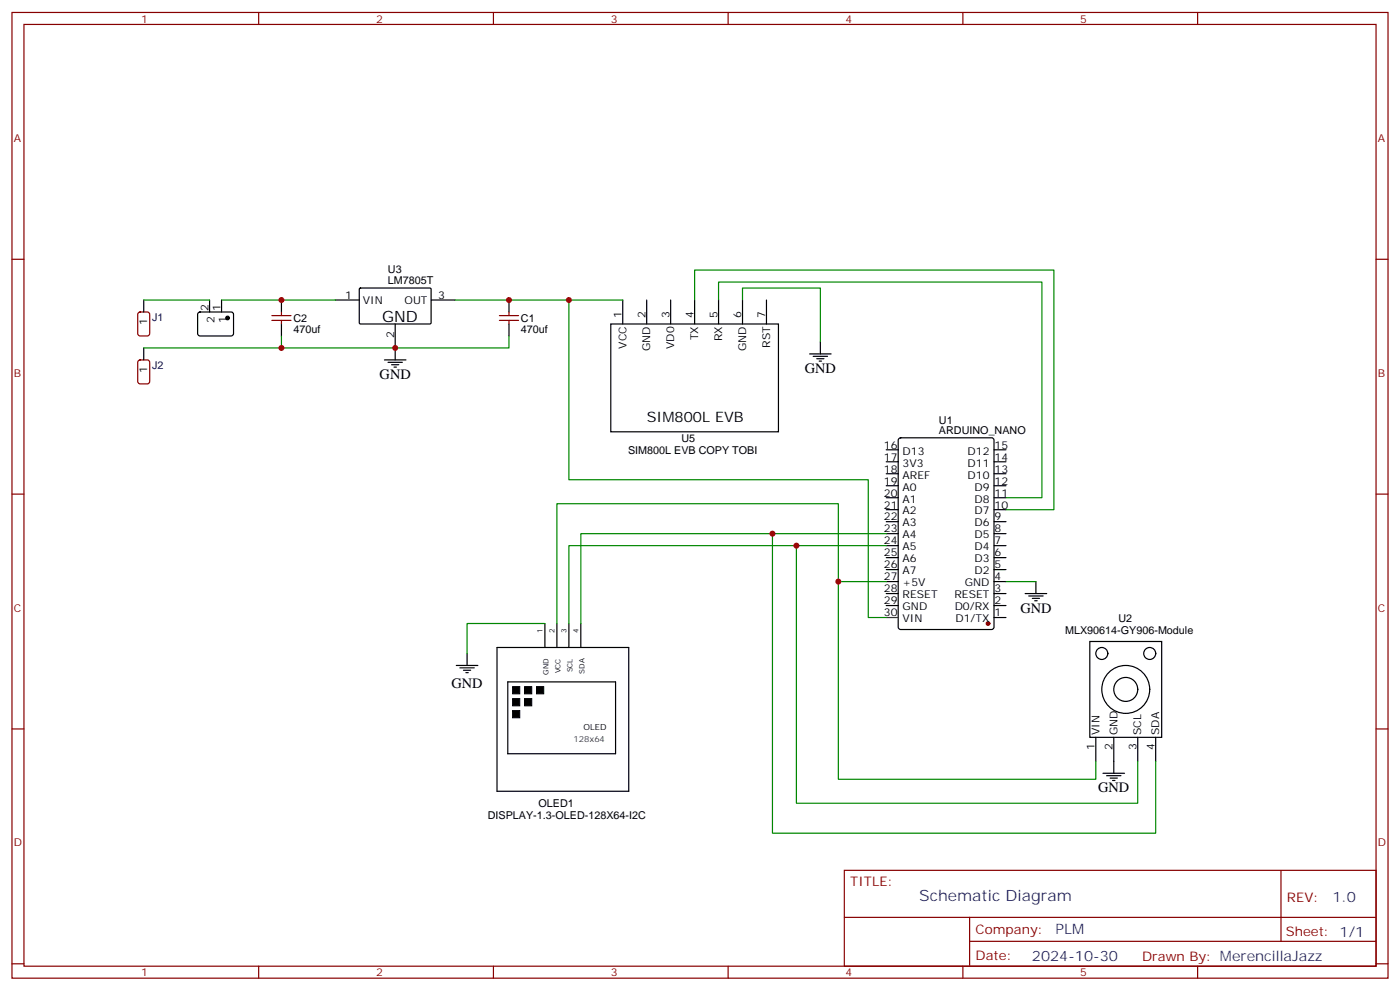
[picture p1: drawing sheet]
<svg xmlns="http://www.w3.org/2000/svg" width="412mm" height="292mm" viewBox="0 0 412 292" stroke-linecap="round" stroke-linejoin="round" font-family="sans-serif">
<g fill="none" stroke="#870000" stroke-width=".35">
<path d="M3.5 3.7h405.4v284.3h-405.4zM7.1 7.2h398.2v277.3h-398.2zM76.2 3.7v3.5M145.3 3.7v3.5M214.5 3.7v3.5M283.6 3.7v3.5M352.8 3.7v3.5M3.5 76.3h3.6M405.3 76.3h3.6M80.1 94.3h5.6M80.1 92.9h5.6M82.9 91.9v1"/>
<path d="M82.9 94.3v1.1M147.1 94.3h5.7M147.1 92.9h5.7M149.9 91.9v1M149.9 94.3v1.1M3.5 145.5h3.6M405.3 145.5h3.6M3.5 214.6h3.6M405.3 214.6h3.6M248.7 256.3h156.6v28.2h-156.6zM377.3 256.3v20.9M248.7 270.1h156.5"/>
<path d="M285.6 277.2h119.6M285.6 270.1v14.1M3.5 283.8h3.6M76.2 284.5v3.5M145.3 284.5v3.5M214.5 284.5v3.5M283.6 284.5v3.5M352.8 284.5v3.5M405.3 283.8h3.6"/>
</g>
<g fill="none" stroke="#000" stroke-width=".35">
<path d="M82.9 88.3v3.6M82.9 95.4v3.5M149.9 88.3v3.6M149.9 95.4v3.5M261.1 139.5h3.5M261.1 136h3.5M261.1 132.4h3.5M264.8 129.1l.5-.2h26.8l.7 .4v55.3l-.5 .7h-27l-.7-.4v-55.3zM292.8 139.5h3.5M292.8 136h3.5M292.8 132.4h3.5M261.1 157.1h3.5"/>
<path d="M261.1 153.6h3.5M261.1 150.1h3.5M261.1 146.5h3.5M261.1 143h3.5M292.8 157.1h3.5M292.8 153.6h3.5M292.8 150.1h3.5M292.8 146.5h3.5M292.8 143h3.5M261.1 178.3h3.5M261.1 174.8h3.5M261.1 171.2h3.5"/>
<path d="M261.1 167.7h3.5M261.1 164.2h3.5M261.1 160.7h3.5M292.8 178.3h3.5M292.8 174.8h3.5M292.8 171.2h3.5M292.8 167.7h3.5M292.8 164.2h3.5M292.8 160.7h3.5M292.8 181.8h3.5"/>
</g>
<circle cx="291" cy="183.6" r=".53" fill="#870000" stroke="#870000" stroke-width=".35"/>
<path d="M261.1 181.8h3.5" fill="none" stroke="#333" stroke-width=".35"/>
<g fill="#fff" stroke="#000" stroke-width=".35">
<path d="M321 188.9h21.2v28.2h-21.2z"/>
<circle cx="338.7" cy="192.4" r="1.76"/>
<circle cx="324.6" cy="192.4" r="1.76"/>
<circle cx="331.6" cy="203" r="7.1"/>
<circle cx="331.6" cy="203" r="3.5"/>
</g>
<g fill="none" stroke="#000" stroke-width=".35">
<path d="M42.3 88.3v3.6M58.4 92.1l.5-.2h9.5l.4 .7-.1 5.9-.6 .4h-9.5l-.4-.7v-5.6zM61.7 88.3v3.6M65.3 88.3v3.6M98.8 88.3h7M105.9 85l.3-.2 20.6 .1 .2 .3-.1 10-.3 .2-20.6-.1-.2-.3zM116.4 95.4v10.6M127 88.3h7.1M179.9 95.4h49.4v31.7h-49.4zM183.4 88.3v7.1M190.5 88.3v7.1M197.6 88.3v7.1"/>
<path d="M204.6 88.3v7.1M211.7 88.3v7.1M218.7 88.3v7.1M225.8 88.3v7.1M42.3 102.4v3.6M113.2 106h6.4M114.3 106.7h4.2M115.4 107.4h2.1M116.1 108.1h.7M238.5 104.2h6.3M239.5 104.9h4.3M240.6 105.6h2.1"/>
<path d="M241.3 106.3h.7M241.7 100.7v3.5M302 174.8h6.3M303 175.5h4.3M304.1 176.2h2.1M304.8 176.9h.7M305.2 171.2v3.6M134.4 195.9h6.4M135.5 196.6h4.2M136.5 197.3h2.1M137.2 198h.7M137.6 192.4v3.5"/>
<path d="M146.4 190.6h38.8v42.4h-38.8zM160.5 183.6v6.9M164 183.6v6.9M167.6 183.6v6.9M171.1 183.6v6.9M149.6 200.8h31.7v21.1h-31.7zM322.8 217.1v7.1M328.1 217.1v10.6M335.1 217.1v7.1M340.4 217.1v7.1M324.9 227.7h6.4M326 228.4h4.2"/>
<path d="M327 229.1h2.1M327.7 229.8h.7"/>
</g>
<path d="M151 202.2h2.1v2.1h-2.1zM151 205.7h2.1v2.1h-2.1zM151 209.2h2.1v2.1h-2.1zM154.5 202.2h2.1v2.1h-2.1zM154.5 205.7h2.1v2.1h-2.1zM158 202.2h2.2v2.1h-2.2z" fill="#000" stroke="#000" stroke-width=".29"/>
<circle cx="67" cy="93.6" r=".53" fill="#000" stroke="#000" stroke-width=".35"/>
<g fill="none" stroke="#008700" stroke-width=".35">
<path d="M42.3 88.3h19.4M65.3 88.3h33.5M82.9 98.9v3.5h67v-3.5M134.1 88.3h49.3M167.6 88.3v53h88.2v40.5h5.3M204.6 88.3v-8.8h105.8v70.6h-14.1M211.7 88.3v-5.3h95.2v63.5h-10.6M218.7 88.3v-3.5h23v15.9M42.3 102.4h40.6M227.5 157.1v88.2h112.9v-21.1M261.1 157.1h-90v26.5M234.6 160.7v75.8h100.5v-12.3"/>
<path d="M246.9 171.2h14.2M261.1 160.7h-93.5v22.9M296.3 171.2h8.9M160.5 183.6h-22.9v8.8M164 183.6v-35.3h82.9v81.1h75.9v-5.2"/>
</g>
<path d="M40.8 92.1l.5-.2h2.1l.6 .4 .1 5.9-.5 .7h-2.3l-.7-.4v-5.9zM40.8 106.2l.5-.2h2.1l.6 .4 .1 5.9-.5 .7h-2.3l-.7-.4v-5.9z" fill="none" stroke="#870000" stroke-width=".35"/>
<g fill="#c00">
<circle cx="116.4" cy="102.4" r=".88"/>
<circle cx="82.9" cy="88.3" r=".88"/>
<circle cx="82.9" cy="102.4" r=".88"/>
<circle cx="149.9" cy="88.3" r=".88"/>
<circle cx="234.6" cy="160.7" r=".88"/>
<circle cx="227.5" cy="157.1" r=".88"/>
<circle cx="246.9" cy="171.2" r=".88"/>
<circle cx="167.6" cy="88.3" r=".88"/>
</g>
<text font-size="4.6" x="112.5" y="94.7">GND</text>
<text font-size="4.6" fill="#00f" x="270.8" y="265.3">Schematic Diagram</text>
<g font-size="4.2">
<text x="111.8" y="111.6">GND</text>
<text x="237.1" y="109.9">GND</text>
<text x="190.5" y="124.3">SIM800L EVB</text>
<text x="300.6" y="180.4">GND</text>
<text x="133" y="202.6">GND</text>
<text x="323.5" y="233.3">GND</text>
</g>
<g font-size="4.2" fill="#00f">
<text x="392.5" y="265.5">1.0</text>
<text x="310.9" y="275.1">PLM</text>
<text x="304" y="282.9">2024-10-30</text>
</g>
<g font-size="3.9" fill="#800">
<text x="250.5" y="260.8">TITLE:</text>
<text x="379.1" y="265.5">REV:</text>
<text x="287.4" y="275">Company:</text>
<text x="378.7" y="275.7">Sheet: 1/1</text>
<text x="287.4" y="282.7">Date:</text>
<text x="336.4" y="282.8">Drawn By: MerencillaJazz</text>
</g>
<g font-size="3.2" fill="#800">
<text x="41.6" y="6.7">1</text>
<text x="110.8" y="6.7">2</text>
<text x="179.9" y="6.7">3</text>
<text x="249.1" y="6.7">4</text>
<text x="318.2" y="6.7">5</text>
<text x="4.1" y="41.8">A</text>
<text x="405.9" y="41.8">A</text>
<text x="4.1" y="110.9">B</text>
<text x="405.9" y="110.9">B</text>
<text x="4.1" y="180.1">C</text>
<text x="405.9" y="180.1">C</text>
<text x="4.1" y="249.2">D</text>
<text x="405.9" y="249.2">D</text>
<text x="41.6" y="287.5">1</text>
<text x="110.8" y="287.5">2</text>
<text x="179.9" y="287.5">3</text>
<text x="249.1" y="287.5">4</text>
<text x="318.2" y="287.5">5</text>
</g>
<g font-size="3.2">
<text x="114.3" y="83.5">LM7805T</text>
<text x="114.3" y="80.4">U3</text>
<text x="101.7" y="88">1</text>
<text x="106.9" y="89.4">VIN</text>
<text x="119.2" y="89.4">OUT</text>
<text x="129.1" y="88">3</text>
<text x="43.4" y="95.6" transform="rotate(-90 43.4 95.6)">1</text>
<text x="61.4" y="91.7" transform="rotate(-90 61.4 91.7)">2</text>
<text x="63.1" y="95.2" transform="rotate(-90 63.1 95.2)">2</text>
<text x="64.9" y="91.7" transform="rotate(-90 64.9 91.7)">1</text>
<text x="66.7" y="95.2" transform="rotate(-90 66.7 95.2)">1</text>
<text x="86.4" y="94.9">C2</text>
<text x="153.5" y="94.9">C1</text>
<text x="183.1" y="93.6" transform="rotate(-90 183.1 93.6)">1</text>
<text x="190.1" y="93.6" transform="rotate(-90 190.1 93.6)">2</text>
<text x="197.2" y="93.6" transform="rotate(-90 197.2 93.6)">3</text>
<text x="204.3" y="93.6" transform="rotate(-90 204.3 93.6)">4</text>
<text x="211.3" y="93.6" transform="rotate(-90 211.3 93.6)">5</text>
<text x="218.4" y="93.6" transform="rotate(-90 218.4 93.6)">6</text>
<text x="225.4" y="93.6" transform="rotate(-90 225.4 93.6)">7</text>
<text x="86.4" y="98">470uf</text>
<text x="116.1" y="99.5" transform="rotate(-90 116.1 99.5)">2</text>
<text x="153.5" y="98">470uf</text>
<text x="205.7" y="100.2" transform="rotate(-90 205.7 100.2)">TX</text>
<text x="212.7" y="100.5" transform="rotate(-90 212.7 100.5)">RX</text>
<text x="184.5" y="102.7" transform="rotate(-90 184.5 102.7)">VCC</text>
<text x="191.6" y="103.4" transform="rotate(-90 191.6 103.4)">GND</text>
<text x="198.6" y="102.7" transform="rotate(-90 198.6 102.7)">VD0</text>
<text x="219.8" y="103.4" transform="rotate(-90 219.8 103.4)">GND</text>
<text x="226.8" y="102.4" transform="rotate(-90 226.8 102.4)">RST</text>
<text x="43.4" y="109.8" transform="rotate(-90 43.4 109.8)">1</text>
<text x="276.6" y="124.7">U1</text>
<text x="200.7" y="130.1">U5</text>
<text x="276.6" y="127.8">ARDUINO_NANO</text>
<text x="185" y="133.6">SIM800L EVB COPY TOBI</text>
<text x="260.4" y="132.1">16</text>
<text x="260.4" y="135.6">17</text>
<text x="265.9" y="133.8">D13</text>
<text x="265.9" y="137.4">3V3</text>
<text x="285" y="137.4">D11</text>
<text x="285" y="133.8">D12</text>
<text x="293" y="135.6">14</text>
<text x="293" y="132.1">15</text>
<text x="260.4" y="139.1">18</text>
<text x="260.4" y="142.7">19</text>
<text x="265.9" y="140.9">AREF</text>
<text x="285" y="140.9">D10</text>
<text x="293" y="142.7">12</text>
<text x="293" y="139.1">13</text>
<text x="260.4" y="146.2">20</text>
<text x="260.4" y="149.7">21</text>
<text x="265.9" y="144.4">A0</text>
<text x="265.9" y="148">A1</text>
<text x="287" y="148">D8</text>
<text x="287" y="144.4">D9</text>
<text x="293" y="149.7">10</text>
<text x="293" y="146.2">11</text>
<text x="260.4" y="153.2">22</text>
<text x="265.9" y="151.5">A2</text>
<text x="265.9" y="155">A3</text>
<text x="287" y="155">D6</text>
<text x="287" y="151.5">D7</text>
<text x="293" y="153.2">9</text>
<text x="260.4" y="156.8">23</text>
<text x="260.4" y="160.3">24</text>
<text x="265.9" y="158.5">A4</text>
<text x="287" y="158.5">D5</text>
<text x="293" y="160.3">7</text>
<text x="293" y="156.8">8</text>
<text x="260.4" y="163.8">25</text>
<text x="260.4" y="167.4">26</text>
<text x="265.9" y="162.1">A5</text>
<text x="265.9" y="165.6">A6</text>
<text x="287" y="165.6">D3</text>
<text x="287" y="162.1">D4</text>
<text x="293" y="167.4">5</text>
<text x="293" y="163.8">6</text>
<text x="260.4" y="170.9">27</text>
<text x="265.9" y="169.1">A7</text>
<text x="265.9" y="172.6">+5V</text>
<text x="284.2" y="172.6">GND</text>
<text x="287" y="169.1">D2</text>
<text x="293" y="170.9">4</text>
<text x="260.4" y="174.4">28</text>
<text x="260.4" y="177.9">29</text>
<text x="265.9" y="176.2">RESET</text>
<text x="265.9" y="179.7">GND</text>
<text x="281.2" y="176.2">RESET</text>
<text x="281.2" y="179.7">D0/RX</text>
<text x="293" y="177.9">2</text>
<text x="293" y="174.4">3</text>
<text x="260.4" y="181.5">30</text>
<text x="265.9" y="183.2">VIN</text>
<text x="281.5" y="183.2">D1/TX</text>
<text x="293" y="181.5">1</text>
<text x="329.5" y="183.1">U2</text>
<text x="313.8" y="186.6">MLX90614-GY906-Module</text>
<text x="322.4" y="220.9" transform="rotate(-90 322.4 220.9)">1</text>
<text x="323.8" y="216.4" transform="rotate(-90 323.8 216.4)">VIN</text>
<text x="327.7" y="220.9" transform="rotate(-90 327.7 220.9)">2</text>
<text x="329.1" y="216.4" transform="rotate(-90 329.1 216.4)">GND</text>
<text x="334.8" y="220.9" transform="rotate(-90 334.8 220.9)">3</text>
<text x="336.2" y="216.4" transform="rotate(-90 336.2 216.4)">SCL</text>
<text x="340.1" y="220.9" transform="rotate(-90 340.1 220.9)">4</text>
<text x="341.5" y="216.4" transform="rotate(-90 341.5 216.4)">SDA</text>
<text x="158.6" y="237.7">OLED1</text>
<text x="143.7" y="241.2">DISPLAY-1.3-OLED-128X64-I2C</text>
</g>
<g font-size="3.2" fill="#000080">
<text x="44.8" y="94.4">J1</text>
<text x="44.8" y="108.6">J2</text>
</g>
<text font-size="2.5" x="171.9" y="214.9">OLED</text>
<text font-size="2.5" fill="#333" x="168.9" y="218.4">128x64</text>
<g font-size="2.1">
<text x="159.8" y="186.3" transform="rotate(-90 159.8 186.3)">1</text>
<text x="163.3" y="186.3" transform="rotate(-90 163.3 186.3)">2</text>
<text x="166.9" y="186.3" transform="rotate(-90 166.9 186.3)">3</text>
<text x="170.4" y="186.3" transform="rotate(-90 170.4 186.3)">4</text>
<text x="168.6" y="198" transform="rotate(-90 168.6 198)">SCL</text>
<text x="161.6" y="198.7" transform="rotate(-90 161.6 198.7)">GND</text>
<text x="165.1" y="198.3" transform="rotate(-90 165.1 198.3)">VCC</text>
<text x="172.1" y="198.4" transform="rotate(-90 172.1 198.4)">SDA</text>
</g>
</svg>
